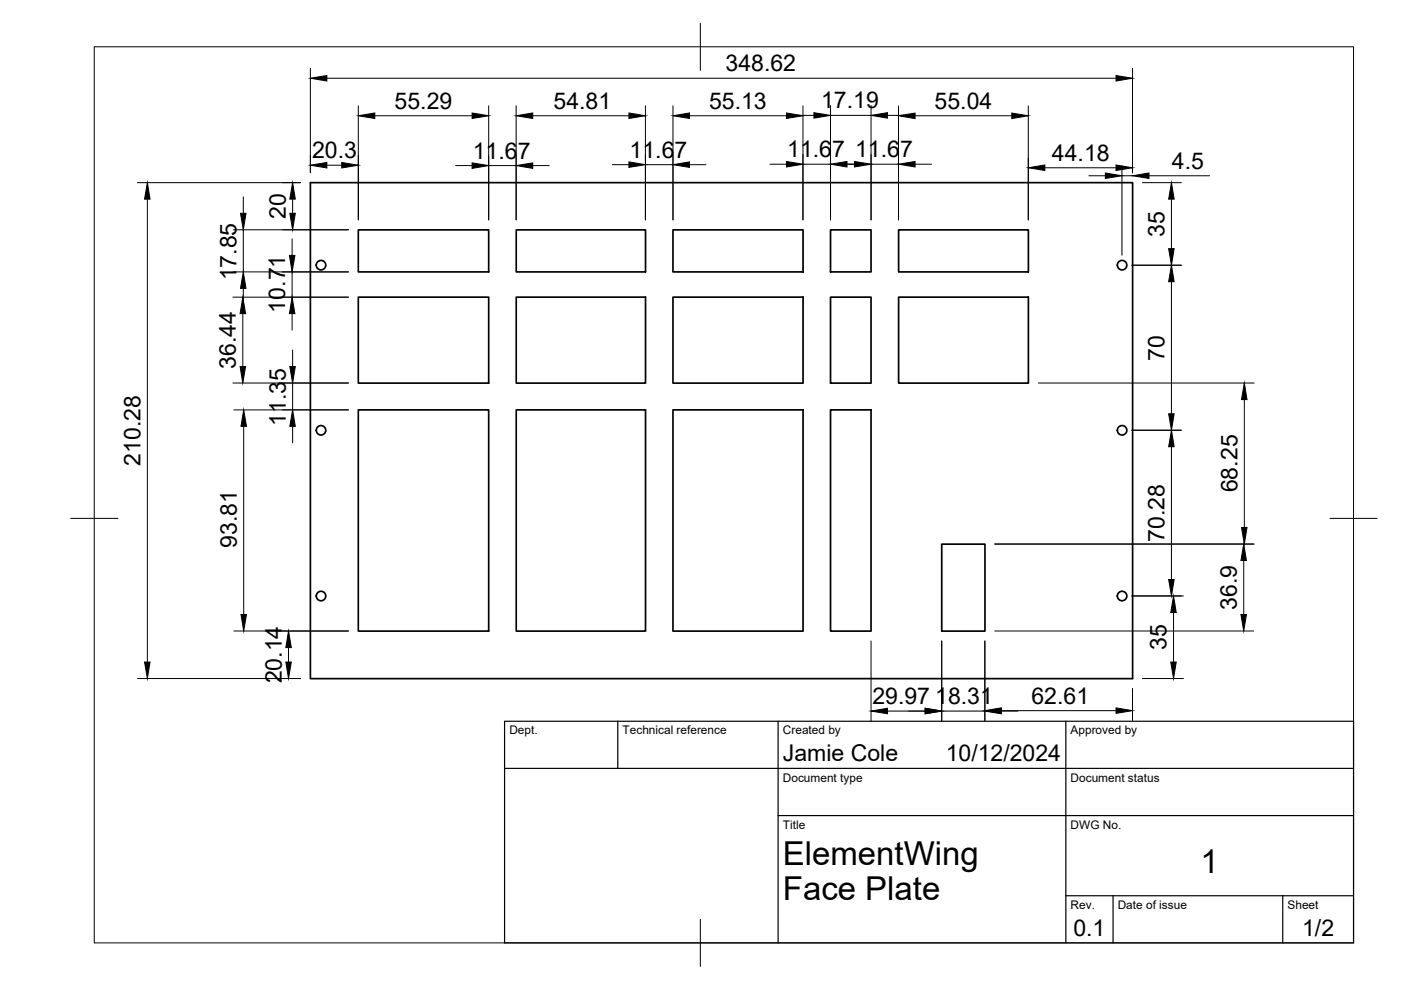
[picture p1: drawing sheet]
<svg xmlns="http://www.w3.org/2000/svg" width="297mm" height="210mm" viewBox="0 0 297 210" stroke-linecap="round" stroke-linejoin="round" font-family="sans-serif">
<!-- layer: Visible -->
<g fill="none" stroke="#000" stroke-width=".36">
<path d="M65.8 38.7h174.3v105.2h-174.3zM76 48.7h27.6v9h-27.6zM109.5 48.7h27.4v9h-27.4zM142.7 48.7h27.6v9h-27.6zM176.1 48.7h8.6v9h-8.6zM190.5 48.7h27.5v9h-27.5zM76 63h27.6v18.2h-27.6zM109.5 63h27.4v18.2h-27.4zM142.7 63h27.6v18.2h-27.6zM176.1 63h8.6v18.2h-8.6zM190.5 63h27.5v18.2h-27.5zM76 86.9h27.6v46.9h-27.6z"/>
<path d="M109.5 86.9h27.4v46.9h-27.4zM142.7 86.9h27.6v46.9h-27.6zM176.1 86.9h8.6v46.9h-8.6zM199.7 115.4h9.1v18.4h-9.1z"/>
<circle cx="68.1" cy="56.2" r="1.01"/>
<circle cx="237.9" cy="56.2" r="1.01"/>
<circle cx="68.1" cy="91.2" r="1.01"/>
<circle cx="237.9" cy="91.2" r="1.01"/>
<circle cx="68.1" cy="126.4" r="1.01"/>
<circle cx="237.9" cy="126.4" r="1.01"/>
</g>
<!-- layer: BORDER -->
<path d="M20 9.9h267v190h-267zM148.5 4.9v10M15 109.9h10M282 109.9h10M148.5 194.9v10" fill="none" stroke="#000" stroke-width=".21"/>
<!-- layer: TITLEBLOCK -->
<path d="M107 152.9h180v47h-180zM131 152.9v10M165 152.9v47M226 152.9v47M107 162.9h180M165 172.9h122M226 189.9h61M236 189.9v10M272 189.9v10" fill="none" stroke="#000" stroke-width=".25"/>
<!-- layer: FD_Dimensions -->
<g fill="none" stroke="#000" stroke-width=".21">
<path d="M65.8 14.5v22.1M69.3 16.6h167.3M240.1 14.5v22.1M29.1 38.7h34.6M69.3 35h3.2M76 22.4v24.2M79.5 24.5h20.6M96.6 35.1h3.5M103.6 22.4v24.2M103.6 35.1h5.8M109.4 22.4v24.2M112.9 35.1h3.5"/>
<path d="M112.9 24.5h20.4M129.8 34.9h3.5M136.8 22.4v24.2M136.8 34.9h5.9M142.7 22.4v24.2M146.2 34.9h3.5M146.2 24.5h20.6M163.2 34.8h3.6M169.1 24.5h3.5M170.2 22.4v24.2M170.2 34.8h5.9M176.1 22.4v24.2"/>
<path d="M176.1 24.5h8.6M177.7 34.8h5.4M184.7 34.8h5.8M184.7 22.4v24.2M188.2 24.5h3.5M190.5 22.5v24.1M194 34.8h3.5M194 24.5h20.5M218 22.5v24.1M221.5 35.6h15.1M230.9 37.3h3.5M237.9 35.2v18.9"/>
<path d="M237.9 37.3h2.2M242.2 38.7h8.3M243.6 37.3h12.9M31.2 42.2v98.2M49.5 57.7h24.4M49.5 48.7h24.4M51.6 41.7v3.5M51.6 48.7v9M61.9 50.6v3.6M61.9 57.7v5.3M62 42.2v3M240 56.2h10.5"/>
<path d="M248.4 42.2v10.5M248.4 59.7v28M49.4 63h24.5M51.5 66.5v11.2M51.6 61.1v3.6M61.9 66.5v3.5M62 74.2v3.5M49.4 81.2h24.5M49.6 86.9h24.3M51.7 90.4v39.9M62 81.2v5.7M62 90.4v3.5"/>
<path d="M220.1 81.2h45.8M240 91.2h10.5M248.4 94.7v28.2M263.8 84.7v27.1M210.9 115.4h55M263.7 118.8v11.5M49.6 133.8h24.3M61.2 137.3v3.1M184.7 135.9v17M199.7 135.9v17M208.8 135.9v17M210.9 133.8h54.9"/>
<path d="M240 126.4h10.9M248.8 129.9v10.5M29.1 143.9h34.6M188.2 150.8h8M199.7 150.8h9.1M212.3 150.8h3.5M212.3 150.7h24.3M240.1 146v6.8M242.2 143.9h8.7"/>
</g>
<g fill="#000" stroke="#000" stroke-width=".21">
<path d="M65.8 16.6l3.5-.6v1.2zM236.6 16l3.5 .6-3.5 .6zM65.8 35l3.5-.5v1.1zM72.5 34.5l3.5 .5-3.5 .6zM76 24.5l3.5-.5v1.1zM100.1 34.5l3.5 .6-3.5 .6zM100.1 24l3.5 .5-3.5 .6zM109.4 35.1l3.5-.6v1.2zM109.4 24.5l3.5-.5v1.1zM133.3 34.3l3.5 .6-3.5 .6zM133.3 24l3.5 .5-3.5 .6zM142.7 34.9l3.5-.6v1.2z"/>
<path d="M142.7 24.5l3.5-.5v1.1zM166.8 34.2l3.4 .6-3.4 .6zM166.8 24l3.4 .5-3.4 .6zM172.6 23.9l3.5 .6-3.5 .6zM176.1 34.8l3.5-.6v1.2zM181.2 34.2l3.5 .6-3.5 .6zM184.7 24.5l3.5-.6v1.2zM190.5 34.8l3.5-.6v1.2zM190.5 24.5l3.5-.5v1.1zM214.5 24l3.5 .5-3.5 .6zM218 35.6l3.5-.6v1.1zM234.4 36.7l3.5 .6-3.5 .5z"/>
<path d="M236.6 35l3.5 .6-3.5 .5zM240.1 37.3l3.5-.6v1.1zM31.2 38.7l.6 3.5h-1.2zM51 45.2h1.2l-.6 3.5zM61.4 54.2h1.1l-.6 3.5zM61.4 45.2h1.2l-.6 3.5zM62 38.7l.6 3.5h-1.2zM248.4 56.2l.5 3.5h-1.1zM247.8 52.7h1.1l-.5 3.5zM248.4 38.7l.5 3.5h-1.1zM50.9 77.7h1.2l-.6 3.5zM51.5 63l.6 3.5h-1.2z"/>
<path d="M51.6 57.7l.6 3.4h-1.2zM61.9 63l.6 3.5h-1.1zM61.4 77.7h1.2l-.6 3.5zM51.7 86.9l.6 3.5h-1.2zM62 86.9l.6 3.5h-1.2zM248.4 91.2l.5 3.5h-1.1zM247.8 87.7h1.1l-.5 3.5zM263.8 81.2l.6 3.5h-1.2zM263.7 115.4l.6 3.4h-1.2zM263.2 111.8h1.2l-.6 3.6zM51.1 130.3h1.2l-.6 3.5zM61.2 133.8l.6 3.5h-1.2z"/>
<path d="M247.8 122.9h1.1l-.5 3.5zM248.8 126.4l.6 3.5h-1.2zM263.1 130.3h1.2l-.6 3.5zM30.6 140.4h1.2l-.6 3.5zM60.6 140.4h1.2l-.6 3.5zM184.7 150.8l3.5-.6v1.1zM196.2 150.2l3.5 .6-3.5 .5zM208.8 150.8l3.5-.6v1.1zM208.8 150.7l3.5-.6v1.1zM236.6 150.1l3.5 .6-3.5 .5zM248.2 140.4h1.2l-.6 3.5z"/>
</g>
<g font-size="7">
<text x="166" y="183.4">ElementWing</text>
<text x="254.5" y="185.2">1</text>
<text x="166" y="190.9">Face Plate</text>
</g>
<g font-size="4.9">
<text x="153.8" y="15.1">348.62</text>
<text x="83.7" y="23.1">55.29</text>
<text x="117.4" y="23.1">54.81</text>
<text x="150.3" y="23.1">55.13</text>
<text x="174.1" y="23">17.19</text>
<text x="198.2" y="23.1">55.04</text>
<text x="66.2" y="33.6">20.3</text>
<text x="100.2" y="33.6">11.67</text>
<text x="133.5" y="33.5">11.67</text>
<text x="166.9" y="33.4">11.67</text>
<text x="181.3" y="33.4">11.67</text>
<text x="223" y="34.1">44.18</text>
<text x="248.5" y="35.8">4.5</text>
<text x="60.6" y="46.4" transform="rotate(-90 60.6 46.4)">20</text>
<text x="246.9" y="50.2" transform="rotate(-90 246.9 50.2)">35</text>
<text x="50.1" y="59.5" transform="rotate(-90 50.1 59.5)">17.85</text>
<text x="60.5" y="66.3" transform="rotate(-90 60.5 66.3)">10.71</text>
<text x="246.9" y="76.4" transform="rotate(-90 246.9 76.4)">70</text>
<text x="50" y="78.2" transform="rotate(-90 50 78.2)">36.44</text>
<text x="60.6" y="90.3" transform="rotate(-90 60.6 90.3)">11.35</text>
<text x="29.8" y="98.7" transform="rotate(-90 29.8 98.7)">210.28</text>
<text x="262.4" y="104.4" transform="rotate(-90 262.4 104.4)">68.25</text>
<text x="50.2" y="116.1" transform="rotate(-90 50.2 116.1)">93.81</text>
<text x="246.9" y="114.9" transform="rotate(-90 246.9 114.9)">70.28</text>
<text x="262.2" y="129.3" transform="rotate(-90 262.2 129.3)">36.9</text>
<text x="247.4" y="137.8" transform="rotate(-90 247.4 137.8)">35</text>
<text x="59.7" y="144.9" transform="rotate(-90 59.7 144.9)">20.14</text>
<text x="185" y="149.3">29.97</text>
<text x="198.3" y="149.3">18.31</text>
<text x="218.7" y="149.2">62.61</text>
<text x="166" y="161.4">Jamie Cole</text>
<text x="200.5" y="161.4">10/12/2024</text>
<text x="227.6" y="198.6">0.1</text>
<text x="276.1" y="198.6">1/2</text>
</g>
<g font-size="2.5">
<text x="108" y="155.7">Dept.</text>
<text x="132" y="155.7">Technical reference</text>
<text x="166" y="155.7">Created by</text>
<text x="227" y="155.7">Approved by</text>
<text x="166" y="165.7">Document type</text>
<text x="227" y="165.7">Document status</text>
<text x="166" y="175.7">Title</text>
<text x="227" y="175.7">DWG No.</text>
<text x="227" y="192.7">Rev.</text>
<text x="237" y="192.7">Date of issue</text>
<text x="273" y="192.7">Sheet</text>
</g>
</svg>
